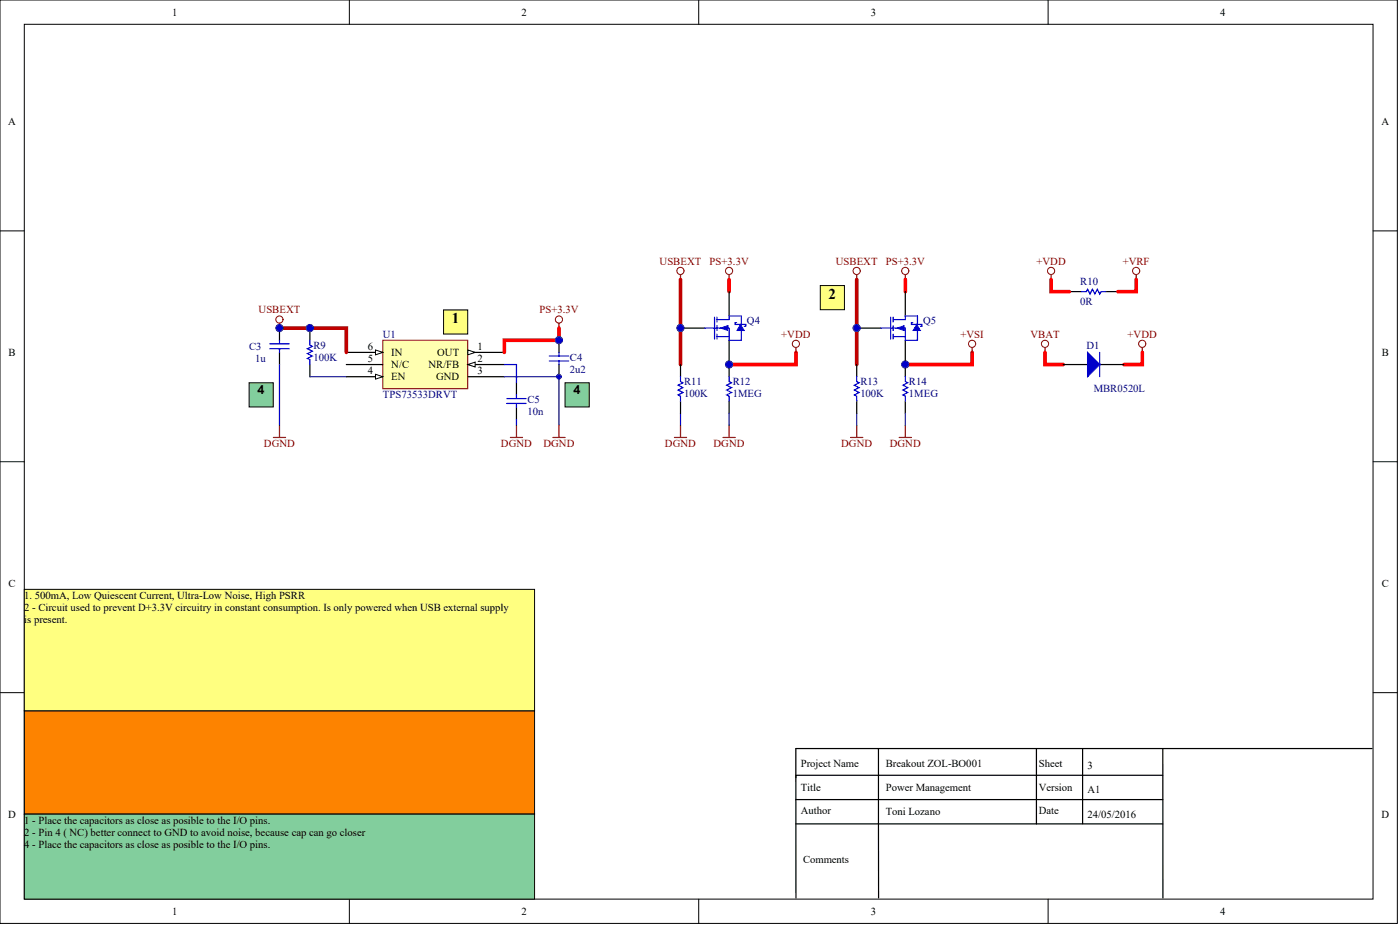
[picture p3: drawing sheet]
<svg xmlns="http://www.w3.org/2000/svg" width="486mm" height="322mm" viewBox="0 0 486 322" stroke-linecap="round" stroke-linejoin="round" font-family="sans-serif">
<g fill="#fff" stroke="#000" stroke-width=".35">
<path d="M0 0h484.9v320.2h-484.9z"/>
<path d="M8.4 8.4h468v303.3h-468z"/>
</g>
<path d="M121.2 0v8.4M242.4 0v8.4M363.7 0v8.4M0 80h8.4M476.5 80h8.4M0 160.1h8.4M476.5 160.1h8.4M0 240.1h8.4M476.5 240.1h8.4M121.2 311.8v8.4M242.4 311.8v8.4M363.7 311.8v8.4" fill="none" stroke="#000" stroke-width=".35"/>
<path d="M276.1 259.5l.1 51.9M276.2 259.5h199.8M304.8 259.5l.1 51.9M359.6 259.5v26.2M375.6 259.5v26.2M403.5 259.5v51.9M276.1 277.2h127.4M403.5 268.8h-127.4v.8M276.1 285.7h127.4" fill="none" stroke="#000" stroke-width=".42"/>
<path d="M8.4 246.5h177.1v35.7h-177.1z" fill="#fd8300" stroke="#000" stroke-width=".35"/>
<path d="M8.4 204.3h177.1v42.1h-177.1z" fill="#ffff80" stroke="#000" stroke-width=".35"/>
<path d="M8.4 282.3h177.1v29.4h-177.1z" fill="#82ce9d" stroke="#000" stroke-width=".35"/>
<g fill="none" stroke="#800000" stroke-width=".35">
<circle cx="236.1" cy="93.9" r="1.24"/>
<circle cx="253" cy="93.9" r="1.24"/>
<circle cx="394.2" cy="93.9" r="1.24"/>
<circle cx="276.2" cy="119.2" r="1.24"/>
</g>
<path d="M236.1 95.2v1.7M253 95.2v1.7M394.2 95.2v1.7M276.2 120.5v1.7M234 151.7h4.2M236.1 147.5v4.2M250.9 151.7h4.2M253 147.5v4.2" fill="none" stroke="#800000" stroke-width=".42"/>
<path d="M236.1 96.9v29.5" fill="none" stroke="#bf0000" stroke-width="1.3"/>
<path d="M236.1 143.2v4.3M253 143.2v4.3" fill="none" stroke="#000080" stroke-width=".42"/>
<path d="M236.1 113.8h8.5M236.1 126.4v4.2M236.1 139v4.2M253 126.4v4.2M253 139v4.2" fill="none" stroke="#000" stroke-width=".42"/>
<path d="M244.6 113.8h8.3M247.9 110v7.5M248.8 112.9v1.7M253 113.8v4.2M255.6 111.9h-.5v.6h3.7v.6h-.5M257.2 109.5v3M236.1 130.6v1.7l.9 .4-1.7 .9 1.7 .8-1.7 .8 1.7 .9-1.7 .8 .8 .4v1.7M253 130.6v1.7l.8 .4-1.7 .9 1.7 .8-1.7 .8 1.7 .9-1.7 .8 .9 .4v1.7" fill="none" stroke="#00f" stroke-width=".42"/>
<path d="M253 96.9v4.2M276.2 122.2v4.2h-23.2" fill="none" stroke="#f00" stroke-width="1.3"/>
<g fill="#00f" stroke="#00f" stroke-width=".35">
<path d="M250 113.8l2.6-.9v1.7z"/>
<path d="M257 112.5l1.2 2.1h-2.5z"/>
</g>
<path d="M132.8 118h29.5v16.8h-29.5z" fill="#ffffb0" stroke="#800000" stroke-width=".35"/>
<path d="M162.3 122.2h12.7" fill="none" stroke="#000" stroke-width=".42"/>
<path d="M162.3 121.3l2.6 .9-2.6 .8z" fill="#fff" stroke="#000" stroke-width=".35"/>
<path d="M120.2 130.6h12.6M162.3 130.6h12.7" fill="none" stroke="#000" stroke-width=".42"/>
<path d="M130.3 129.8l2.5 .8-2.5 .8z" fill="#fff" stroke="#000" stroke-width=".35"/>
<path d="M120.2 122.2h12.6" fill="none" stroke="#000" stroke-width=".42"/>
<path d="M130.3 121.3l2.5 .9-2.5 .8z" fill="#fff" stroke="#000" stroke-width=".35"/>
<path d="M120.2 126.4h12.6M162.3 126.4h12.7" fill="none" stroke="#000" stroke-width=".42"/>
<path d="M162.3 126.4l2.6-.8v1.6z" fill="#fff" stroke="#000" stroke-width=".35"/>
<path d="M107.5 113.8v4.2M194 118v4.2M97 122.2v4.2M107.5 126.4v4.2M179.2 132.7v4.2M194 126.4v4.2M179.2 141.1v4.3" fill="none" stroke="#000" stroke-width=".42"/>
<path d="M93.6 119.2h6.8M107.5 118v1.7l.9 .4-1.7 .8 1.7 .9-1.7 .8 1.7 .8-1.7 .9 .8 .4v1.7M93.6 120.9h6.8M97 120.9v1.3M175.8 138.2h6.8M175.8 139.9h6.8M179.2 136.9v1.3M179.2 139.9v1.2M190.6 123.4h6.7M190.6 125.1h6.7M194 122.2v1.2M194 125.1v1.3" fill="none" stroke="#00f" stroke-width=".42"/>
<circle cx="193.9" cy="110.8" r="1.24" fill="none" stroke="#800000" stroke-width=".35"/>
<path d="M194 112.1v1.7M94.9 151.7h4.2M97 147.5v4.2M177.1 151.7h4.2M179.2 147.5v4.2M191.9 151.7h4.2M194 147.5v4.2" fill="none" stroke="#800000" stroke-width=".42"/>
<path d="M175 126.4h4.2v6.3M175 130.6h19v16.9M179.2 145.4v2.1" fill="none" stroke="#000080" stroke-width=".42"/>
<path d="M153.9 107.4h8.4v8.4h-8.4z" fill="#ffff80" stroke="#000" stroke-width=".35"/>
<path d="M97 113.8h23.2v8.4" fill="none" stroke="#bf0000" stroke-width="1.3"/>
<circle cx="97" cy="110.8" r="1.24" fill="none" stroke="#800000" stroke-width=".35"/>
<path d="M107.5 130.6h12.7" fill="none" stroke="#000080" stroke-width=".42"/>
<path d="M196.1 132.7h8.4v8.4h-8.4z" fill="#82ce9d" stroke="#000" stroke-width=".35"/>
<path d="M97 126.4v21.1M297.3 143.2v4.3M314.1 143.2v4.3" fill="none" stroke="#000080" stroke-width=".42"/>
<path d="M314.1 96.9v4.2M194 113.8v4.2h-19v4.2M337.3 122.2v4.2h-23.2" fill="none" stroke="#f00" stroke-width="1.3"/>
<g fill="none" stroke="#800000" stroke-width=".35">
<circle cx="297.2" cy="93.9" r="1.24"/>
<circle cx="314.1" cy="93.9" r="1.24"/>
<circle cx="337.3" cy="119.2" r="1.24"/>
</g>
<path d="M297.3 95.2v1.7M314.1 95.2v1.7M337.3 120.5v1.7M295.2 151.7h4.2M297.3 147.5v4.2M312 151.7h4.2M314.1 147.5v4.2" fill="none" stroke="#800000" stroke-width=".42"/>
<path d="M297.3 96.9v29.5" fill="none" stroke="#bf0000" stroke-width="1.3"/>
<path d="M297.3 113.8h8.4M297.3 126.4v4.2M297.3 139v4.2M314.1 126.4v4.2M314.1 139v4.2" fill="none" stroke="#000" stroke-width=".42"/>
<path d="M305.7 113.8h8.3M309.1 110v7.5M309.9 112.9v1.7M314.1 113.8v4.2M316.7 111.9h-.5v.6h3.7v.6h-.5M318.3 109.5v3M297.3 130.6v1.7l.8 .4-1.7 .9 1.7 .8-1.7 .8 1.7 .9-1.7 .8 .9 .4v1.7M314.1 130.6v1.7l.9 .4-1.7 .9 1.7 .8-1.7 .8 1.7 .9-1.7 .8 .8 .4v1.7" fill="none" stroke="#00f" stroke-width=".42"/>
<g fill="#00f" stroke="#00f" stroke-width=".35">
<path d="M311.2 113.8l2.5-.9v1.7z"/>
<path d="M318.1 112.5l1.3 2.1h-2.6z"/>
</g>
<path d="M86.4 132.7h8.4v8.4h-8.4z" fill="#82ce9d" stroke="#000" stroke-width=".35"/>
<path d="M284.6 99h8.4v8.4h-8.4z" fill="#ffff80" stroke="#000" stroke-width=".35"/>
<path d="M371.1 101.1h4.2M383.7 101.1h4.2M368.9 126.4h8.5M381.6 126.4h8.4" fill="none" stroke="#000" stroke-width=".42"/>
<path d="M375.3 101.1h1.7l.4-.8 .8 1.7 .9-1.7 .8 1.7 .8-1.7 .9 1.7 .4-.9h1.7M381.6 122.2v8.4" fill="none" stroke="#00f" stroke-width=".42"/>
<g fill="none" stroke="#800000" stroke-width=".35">
<circle cx="364.7" cy="93.9" r="1.24"/>
<circle cx="362.6" cy="119.2" r="1.24"/>
<circle cx="396.3" cy="119.2" r="1.24"/>
</g>
<path d="M364.7 95.2v1.7M362.6 120.5v1.7M396.3 120.5v1.7" fill="none" stroke="#800000" stroke-width=".42"/>
<path d="M364.7 96.9v4.2h6.4M394.2 96.9v4.2h-6.3M362.6 122.2v4.2h6.3M396.3 122.2v4.2h-6.3" fill="none" stroke="#f00" stroke-width="1.3"/>
<path d="M377.4 122.2l4.2 4.2-4.2 4.2z" fill="#00f" stroke="#00f" stroke-width=".42"/>
<g fill="#000080" stroke="#000080" stroke-width=".35">
<circle cx="107.5" cy="113.7" r="1.24"/>
<circle cx="193.9" cy="130.6" r=".82"/>
<circle cx="193.9" cy="117.9" r="1.24"/>
<circle cx="236.1" cy="113.7" r="1.24"/>
<circle cx="253" cy="126.4" r="1.24"/>
<circle cx="297.2" cy="113.7" r="1.24"/>
<circle cx="314.1" cy="126.4" r="1.24"/>
</g>
<g font-size="10.2" fill="#00f">
<text x="251.9" y="107.3">PIQ403</text>
<text x="313.3" y="107.3">PIQ503</text>
<text x="251.9" y="124.2">PIQ402</text>
<text x="313.3" y="124.2">PIQ502</text>
</g>
<text font-size="6" fill="#000080" x="95.6" y="117">PIC302</text>
<g font-size="5.2">
<text x="287.5" y="103.6">2</text>
<text x="156.8" y="112.1">1</text>
</g>
<g font-size="4.4">
<text x="89.4" y="136.7">4</text>
<text x="199" y="136.7">4</text>
</g>
<g font-size="3.7">
<text x="59.7" y="5.4">1</text>
<text x="180.9" y="5.4">2</text>
<text x="302.2" y="5.4">3</text>
<text x="423.4" y="5.4">4</text>
<text x="2.9" y="43.3">A</text>
<text x="479.3" y="43.3">A</text>
<text x="3" y="123.4">B</text>
<text x="127.6" y="121.3">6</text>
<text x="127.6" y="125.5">5</text>
<text x="135.8" y="123.4">IN</text>
<text x="151.7" y="123.4">OUT</text>
<text x="165.7" y="121.3">1</text>
<text x="165.7" y="125.5">2</text>
<text x="479.5" y="123.4">B</text>
<text x="127.6" y="129.7">4</text>
<text x="135.8" y="131.8">EN</text>
<text x="135.8" y="127.6">N/C</text>
<text x="148.7" y="127.6">NR/FB</text>
<text x="151.3" y="131.8">GND</text>
<text x="165.7" y="129.7">3</text>
<text x="3" y="203.4">C</text>
<text x="479.5" y="203.4">C</text>
<text x="8.4" y="207.6">1. 500mA, Low Quiescent Current, Ultra-Low Noise, High PSRR</text>
<text x="8.4" y="211.9">2 - Circuit used to prevent D+3.3V circuitry in constant consumption. Is only powered when USB external supply</text>
<text x="8.4" y="216.1">is present.</text>
<text x="277.8" y="265.8">Project Name</text>
<text x="307.3" y="265.8">Breakout ZOL-BO001</text>
<text x="360.5" y="265.8">Sheet</text>
<text x="377.3" y="266.6">3</text>
<text x="277.8" y="274.2">Title</text>
<text x="307.3" y="274.2">Power Management</text>
<text x="360.5" y="274.2">Version</text>
<text x="377.3" y="275.1">A1</text>
<text x="2.9" y="283.5">D</text>
<text x="8.4" y="285.6">1 - Place the capacitors as close as posible to the I/O pins.</text>
<text x="277.8" y="282.2">Author</text>
<text x="307.3" y="282.6">Toni Lozano</text>
<text x="360.5" y="282.2">Date</text>
<text x="377.3" y="283.5">24/05/2016</text>
<text x="479.3" y="283.5">D</text>
<text x="8.4" y="289.8">2 - Pin 4 ( NC) better connect to GND to avoid noise, because cap can go closer</text>
<text x="8.4" y="294">4 - Place the capacitors as close as posible to the I/O pins.</text>
<text x="278.7" y="299.1">Comments</text>
<text x="59.7" y="317.2">1</text>
<text x="180.9" y="317.2">2</text>
<text x="302.2" y="317.2">3</text>
<text x="423.4" y="317.2">4</text>
</g>
<g font-size="3.7" fill="#800000">
<text x="228.9" y="91.8">USBEXT</text>
<text x="246.2" y="91.8">PS+3.3V</text>
<text x="290" y="91.8">USBEXT</text>
<text x="307.3" y="91.8">PS+3.3V</text>
<text x="359.6" y="91.8">+VDD</text>
<text x="389.6" y="91.8">+VRF</text>
<text x="89.7" y="108.6">USBEXT</text>
<text x="187.2" y="108.6">PS+3.3V</text>
<text x="271.1" y="117.1">+VDD</text>
<text x="333.3" y="117.1">+VSI</text>
<text x="357.6" y="117.1">VBAT</text>
<text x="391.2" y="117.1">+VDD</text>
<text x="91.6" y="155">DGND</text>
<text x="173.8" y="155">DGND</text>
<text x="188.6" y="155">DGND</text>
<text x="230.7" y="155">DGND</text>
<text x="247.6" y="155">DGND</text>
<text x="291.9" y="155">DGND</text>
<text x="308.7" y="155">DGND</text>
</g>
<g font-size="3.7" fill="#000080">
<text x="374.8" y="98.9">R10</text>
<text x="374.8" y="105.7">0R</text>
<text x="259.2" y="112.4">Q4</text>
<text x="320.3" y="112.4">Q5</text>
<text x="132.8" y="117.1">U1</text>
<text x="86.4" y="121.3">C3</text>
<text x="88.5" y="125.5">1u</text>
<text x="108.8" y="125.1">100K</text>
<text x="108.8" y="120.8">R9</text>
<text x="197.8" y="125.1">C4</text>
<text x="377" y="120.8">D1</text>
<text x="197.8" y="129.3">2u2</text>
<text x="237.4" y="137.7">100K</text>
<text x="237.4" y="133.5">R11</text>
<text x="254.3" y="137.7">1MEG</text>
<text x="254.3" y="133.5">R12</text>
<text x="298.5" y="137.7">100K</text>
<text x="298.5" y="133.5">R13</text>
<text x="315.4" y="137.7">1MEG</text>
<text x="315.4" y="133.5">R14</text>
<text x="379.5" y="136">MBR0520L</text>
<text x="132.8" y="138.1">TPS73533DRVT</text>
<text x="183" y="139.8">C5</text>
<text x="183" y="144">10n</text>
</g>
</svg>
